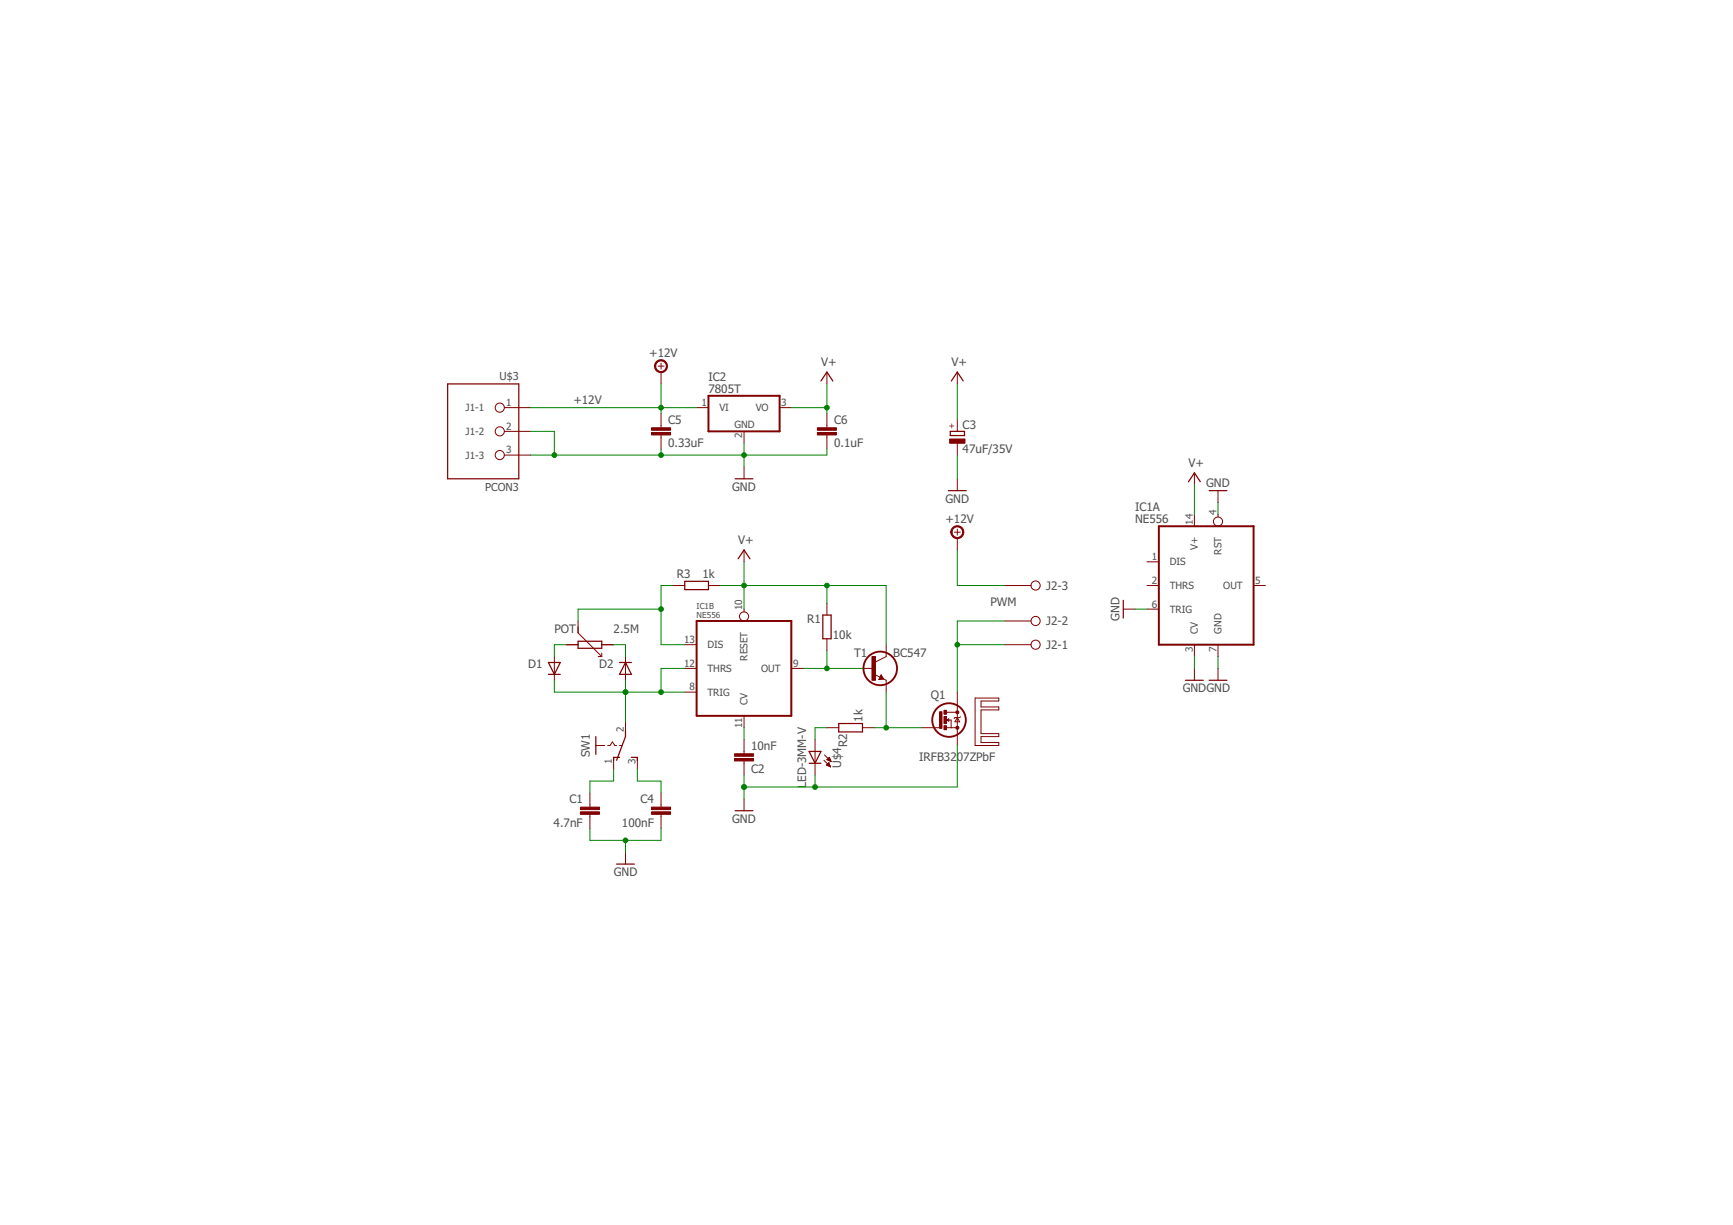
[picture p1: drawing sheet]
<svg xmlns="http://www.w3.org/2000/svg" width="297mm" height="210mm" viewBox="0 0 297 210" stroke-linecap="round" stroke-linejoin="round" font-family="sans-serif">
<g fill="none" stroke="#800000" stroke-width=".21">
<path d="M76.7 65.8h12.2v16.2h-12.2zM140.7 65.3l1-1.5 1 1.5M162.9 73.9h2.4v.7h-2.4zM163.1 65.3l1-1.5 1 1.5M117.4 99.6h4v1.4h-4zM126 82h3.1M126.5 95.8l1-1.6 1 1.6M162.6 84.1h3M203.7 82.5l1-1.5 1 1.5M207.2 84.1h3.1M94 113.5h2l-1 2zM94 115.5h2"/>
<path d="M99.1 109.9h4v1.2h-4zM106.2 113.5h2M107.2 113.5l1 2h-2zM141 105.4h1.5v4.1h-1.5zM151 115.8l-.2 .4h.3l-.1-.2M192.5 102.9v3M203.2 116.6h3M207.2 116.6h3.1M102.1 126.2v3.1M106.2 129.8h-1v.5M107.2 125.2v1l-1.5 4.1M108.2 129.8h1v.5"/>
<path d="M126 138.9h3.1M138.7 128.8h2l-1 2zM138.7 130.8h2M143.8 124h4v1.4h-4zM105.7 148.1h3"/>
</g>
<g fill="none" stroke="#800000" stroke-width=".17">
<path d="M86.4 69.8h4.6M86.4 73.9h4.6M86.4 78h4.6M112.8 62.7h1M113.3 62.2v1M113.3 63.8v2M113.3 70.9v2.4M113.3 74.5v2.5M119.4 69.8h2M127.5 73.9v2M133.6 69.8h2M141.7 63.8v2"/>
<path d="M141.7 70.9v2.4M141.7 74.5v2.5M164.1 63.8v2M164.1 71.9v2M164.1 75.9v2.1M127.5 80v2M127.5 94.2v2.1M163.6 91.2h1M164.1 82v2.1M164.1 90.7v1M164.1 92.2v2M196.6 96.3h2"/>
<path d="M204.7 81v2.1M204.7 88.1v2.1M208.8 84.1v2M208.8 88.1v.5M95 112.5v4.1M97 110.5h2.1M99.1 106.4v2l4 4.1M102.5 112.5h.6M103.1 110.5h2.1M103.1 111.9v.6M107.2 112.5v4.1M115.3 100.3h2.1"/>
<path d="M117.4 110.5h2M117.4 118.6h2M117.4 114.5h2M121.4 100.3h2.1M127.5 104.4v.4M135.6 114.5h2.1M141.7 103.4v2M141.7 109.5v2M147.8 114.5h2.1M150.1 115.7l1.3 .6M151 115.6l.4 .7-.8 .1zM151.4 116.3l.5 .3v2"/>
<path d="M151.9 110.5v2l-2 1M164.1 118.6v9.1M167.1 119.6h4.1v.5h-3.1v1h3.1v.5h-3.1v4.1h3.1v.5h-3.1v1h3.1v.5h-4.1zM172.2 110.5h4.5M172.2 100.3h4.5M172.2 106.4h4.5M192.5 104.4h2.1M196.6 104.4h2M196.6 100.3h2M204.7 110.5v2M204.7 114.5v2.1M208.8 110.5v2"/>
<path d="M208.8 114.5v2.1M214.9 100.3h2M101.1 135.9v2.4M101.1 139.5v2.5M102.1 127.7h1.6M104.2 127.7h.4l.4-.6 .4 .6h.3M105.2 129.8v2M106.2 127.7h.4M107.2 123.7v2M109.2 129.8v2M113.3 135.9v2.4M113.3 139.5v2.5"/>
<path d="M127.5 122.7v2M127.5 126.7v2.5M127.5 130.4v2.4M127.5 136.9v2M139.7 126.7v6.1M141.2 130.3l1.1 1.1M141.3 129.4l1.2 1.1M141.7 131h.5M141.7 124.7h2.1M141.8 131.1h.4M141.8 130.2h.5M141.8 131h.4"/>
<path d="M141.9 130.1h.4M141.9 130.9h.2M141.9 130.2h.4M141.9 130h.3M141.9 130.8h.2M142 131.2h.3M142 129.9h.2M142 130.7l.3 .7M142 130.7l-.4 .4 .7 .3M142 130.7h.1M142.1 130.3h.3M142.1 129.8h.1"/>
<path d="M142.2 129.8l.3 .7M142.2 129.8l-.5 .4 .8 .3M142.2 131.3h.1M142.3 130.4h.1M147.8 124.7h2.1M158 124.7h3.2M162.2 124.7h1.9M162.2 123.4l.4-.2v.4zM162.2 122h1.9M162.7 123.4h.3v1.3M164.1 123l.4 .7h-.8zM164.6 122.8l-.1 .2h-.8l-.2 .1"/>
<path d="M107.2 146v2.1"/>
<circle cx="85.7" cy="69.9" r=".78"/>
<circle cx="85.7" cy="73.9" r=".78"/>
<circle cx="85.7" cy="78" r=".78"/>
<circle cx="208.8" cy="89.4" r=".78"/>
<circle cx="127.5" cy="105.6" r=".78"/>
<circle cx="177.5" cy="106.4" r=".78"/>
<circle cx="177.5" cy="110.5" r=".78"/>
<circle cx="177.5" cy="100.3" r=".78"/>
</g>
<g fill="#800000" stroke="#800000" stroke-width=".17">
<path d="M99.5 139.1h3.2v.4h-3.2z"/>
<path d="M99.5 138.3h3.2v.4h-3.2z"/>
<path d="M125.9 129.2h3.3v.4h-3.3z"/>
<path d="M125.9 130h3.3v.4h-3.3z"/>
<path d="M162.8 75.2h2.6v.7h-2.6z"/>
<path d="M161.8 124.4h.4v.6h-.4z"/>
<path d="M161.8 121.7h.4v.7h-.4z"/>
<path d="M161.8 122.8h.4v1.2h-.4z"/>
<path d="M161 122h.5v2.8h-.5z"/>
<path d="M149.5 112.5h.6v4.1h-.6z"/>
<path d="M111.7 74.1h3.2v.4h-3.2z"/>
<path d="M111.7 73.3h3.2v.4h-3.2z"/>
<path d="M140.1 74.1h3.3v.4h-3.3z"/>
<path d="M140.1 73.3h3.3v.4h-3.3z"/>
<path d="M111.7 139.1h3.2v.4h-3.2z"/>
<path d="M111.7 138.3h3.2v.4h-3.2z"/>
</g>
<g fill="#800000" stroke="#800000" stroke-width=".17">
<path d="M163.9 124.5h.4v.4h-.4z" fill-rule="evenodd"/>
<path d="M163.9 121.9h.4v.3h-.4z" fill-rule="evenodd"/>
<path d="M112.6 61.9a1.11 1.11 0 0 1 1.7 .3 1.11 1.11 0 0 1-.8 1.6 1.11 1.11 0 0 1-1.3-1.1h.2a.92 .92 0 0 1 1.4-.7 .92 .92 0 0 1 .1 1.5 .92 .92 0 0 1-1.5-.5v-.3h-.2l.2-.6z" fill-rule="evenodd"/>
<path d="M163.4 90.3a1.12 1.12 0 0 1 1.7 .4 1.12 1.12 0 0 1-.8 1.6 1.12 1.12 0 0 1-1.3-1.1h.2a.91 .91 0 0 1 1.2-.9 .91 .91 0 0 1 .3 1.5 .91 .91 0 0 1-1.5-.4v-.2h-.2v-.3z" fill-rule="evenodd"/>
</g>
<g fill="none" stroke="#800000" stroke-width=".32">
<circle cx="150.9" cy="114.5" r="2.88"/>
<circle cx="162.7" cy="123.4" r="2.88"/>
</g>
<path d="M151 115.8l.3 .5h-.5M162.4 123.4h.1" fill="none" stroke="#800000" stroke-width=".25"/>
<path d="M121.4 67.8h12.2v6.1h-12.2zM198.6 90.2h16.3v20.3h-16.3zM119.4 106.4h16.2v16.3h-16.2z" fill="none" stroke="#800000" stroke-width=".34"/>
<g fill="none" stroke="#008000" stroke-width=".17">
<path d="M91 73.9h4v4.1M91 69.8h28.4M113.3 65.8v5.1M113.3 77v1M127.5 75.9v4.1M135.6 69.8h6.1M141.7 77v1h-50.7M141.7 65.8v5.1M164.1 65.8v6.1M164.1 78v4M127.5 96.3v8.1M164.1 94.2v6.1h8.1"/>
<path d="M204.7 83.1v5M208.8 86.1v2M95 116.6v2h22.4M97 110.5h-2v2M105.2 110.5h2v2M107.2 116.6v7.1M113.3 104.4h-14.2v2M115.3 100.3h-2v10.2h4.1M117.4 114.5h-4.1v4.1M123.5 100.3h28.4v10.2M137.7 114.5h10.1M141.7 100.3v3.1"/>
<path d="M141.7 111.5v3M151.9 118.6v6.1M164.1 110.5h8.1M172.2 106.4h-8.1v12.2M194.6 104.4h2M204.7 112.5v2M208.8 112.5v2M105.2 131.8v2h-4.1v2.1M109.2 131.8v2h4.1v2.1M127.5 124.7v2M127.5 132.8v4.1M139.7 132.8v2.1"/>
<path d="M141.7 124.7h-2v2M149.9 124.7h8.1M164.1 127.7v7.2h-36.6M101.1 142v2h12.2v-2M107.2 144v2"/>
</g>
<g fill="#008000" stroke="#008000" stroke-width=".17">
<circle cx="127.5" cy="134.9" r=".4"/>
<circle cx="139.7" cy="134.9" r=".4"/>
<circle cx="127.5" cy="78" r=".4"/>
<circle cx="113.3" cy="78" r=".4"/>
<circle cx="95" cy="78" r=".4"/>
<circle cx="107.2" cy="144" r=".4"/>
<circle cx="141.7" cy="114.5" r=".4"/>
<circle cx="113.3" cy="104.4" r=".4"/>
<circle cx="164.1" cy="110.5" r=".4"/>
<circle cx="151.9" cy="124.7" r=".4"/>
<circle cx="113.3" cy="118.6" r=".4"/>
<circle cx="107.2" cy="118.6" r=".4"/>
<circle cx="113.3" cy="69.8" r=".4"/>
<circle cx="141.7" cy="69.8" r=".4"/>
<circle cx="127.5" cy="100.3" r=".4"/>
<circle cx="141.7" cy="100.3" r=".4"/>
</g>
<g font-size="2" fill="#505050">
<text x="111.3" y="61.2">+12V</text>
<text x="121.4" y="65.3">IC2</text>
<text x="140.7" y="62.7">V+</text>
<text x="163.1" y="62.7">V+</text>
<text x="98.3" y="69.2">+12V</text>
<text x="121.4" y="67.3">7805T</text>
<text x="114.5" y="76.7">0.33uF</text>
<text x="114.5" y="72.6">C5</text>
<text x="143" y="76.7">0.1uF</text>
<text x="143" y="72.6">C6</text>
<text x="165" y="77.6">47uF/35V</text>
<text x="165" y="73.5">C3</text>
<text x="203.7" y="80">V+</text>
<text x="206.7" y="83.5">GND</text>
<text x="125.5" y="84.1">GND</text>
<text x="162.1" y="86.1">GND</text>
<text x="162.1" y="89.7">+12V</text>
<text x="194.6" y="89.7">NE556</text>
<text x="194.6" y="87.5">IC1A</text>
<text x="126.5" y="93.2">V+</text>
<text x="116" y="99">R3</text>
<text x="120.4" y="99">1k</text>
<text x="179.3" y="101">J2-3</text>
<text x="138.4" y="106.8">R1</text>
<text x="169.8" y="103.8">PWM</text>
<text x="179.3" y="107.1">J2-2</text>
<text x="191.9" y="106.4" transform="rotate(-90 191.9 106.4)">GND</text>
<text x="95" y="108.4">POT</text>
<text x="105.2" y="108.4">2.5M</text>
<text x="142.8" y="109.5">10k</text>
<text x="146.4" y="112.5">T1</text>
<text x="153.1" y="112.5">BC547</text>
<text x="179.3" y="111.2">J2-1</text>
<text x="90.5" y="114.5">D1</text>
<text x="102.7" y="114.5">D2</text>
<text x="159.5" y="119.8">Q1</text>
<text x="202.7" y="118.6">GNDGND</text>
<text x="147.8" y="123.7" transform="rotate(-90 147.8 123.7)">1k</text>
<text x="101.1" y="129.8" transform="rotate(-90 101.1 129.8)">SW1</text>
<text x="128.7" y="128.4">10nF</text>
<text x="144.2" y="131.5" transform="rotate(-90 144.2 131.5)">U$4</text>
<text x="145.2" y="128.1" transform="rotate(-90 145.2 128.1)">R2</text>
<text x="157.6" y="130.4">IRFB3207ZPbF</text>
<text x="97.6" y="137.6">C1</text>
<text x="109.8" y="137.6">C4</text>
<text x="128.7" y="132.5">C2</text>
<text x="138.2" y="135" transform="rotate(-90 138.2 135)">LED-3MM-V</text>
<text x="94.9" y="141.7">4.7nF</text>
<text x="106.6" y="141.7">100nF</text>
<text x="125.5" y="140.9">GND</text>
<text x="105.2" y="150.1">GND</text>
</g>
<g font-size="1.9" fill="#505050">
<text x="85.6" y="65.1">U$3</text>
<text x="83.1" y="84.1">PCON3</text>
</g>
<g font-size="1.7" fill="#505050">
<text x="79.8" y="70.5">J1-1</text>
<text x="86.7" y="69.6">1</text>
<text x="120.2" y="69.6">1</text>
<text x="123.3" y="70.5">VI</text>
<text x="129.5" y="70.5">VO</text>
<text x="133.9" y="69.6">3</text>
<text x="79.8" y="74.5">J1-2</text>
<text x="86.7" y="73.6">2</text>
<text x="86.7" y="77.7">3</text>
<text x="125.9" y="73.3">GND</text>
<text x="127.2" y="75.1" transform="rotate(-90 127.2 75.1)">2</text>
<text x="79.8" y="78.6">J1-3</text>
<text x="204.4" y="89.9" transform="rotate(-90 204.4 89.9)">14</text>
<text x="208.5" y="88.3" transform="rotate(-90 208.5 88.3)">4</text>
<text x="197.4" y="96">1</text>
<text x="205.3" y="94.3" transform="rotate(-90 205.3 94.3)">V+</text>
<text x="209.4" y="95" transform="rotate(-90 209.4 95)">RST</text>
<text x="197.4" y="100">2</text>
<text x="200.5" y="100.9">THRS</text>
<text x="200.5" y="96.9">DIS</text>
<text x="209.7" y="100.9">OUT</text>
<text x="215.2" y="100">5</text>
<text x="127.2" y="104.5" transform="rotate(-90 127.2 104.5)">10</text>
<text x="197.4" y="104.1">6</text>
<text x="200.5" y="105">TRIG</text>
<text x="117.2" y="110.2">13</text>
<text x="121.3" y="111.1">DIS</text>
<text x="128.1" y="113.2" transform="rotate(-90 128.1 113.2)">RESET</text>
<text x="204.4" y="111.7" transform="rotate(-90 204.4 111.7)">3</text>
<text x="205.3" y="108.6" transform="rotate(-90 205.3 108.6)">CV</text>
<text x="208.5" y="111.7" transform="rotate(-90 208.5 111.7)">7</text>
<text x="209.4" y="108.6" transform="rotate(-90 209.4 108.6)">GND</text>
<text x="117.2" y="114.3">12</text>
<text x="118.2" y="118.3">8</text>
<text x="121.3" y="119.2">TRIG</text>
<text x="121.3" y="115.1">THRS</text>
<text x="130.5" y="115.2">OUT</text>
<text x="135.9" y="114.3">9</text>
<text x="106.9" y="125.4" transform="rotate(-90 106.9 125.4)">2</text>
<text x="127.2" y="124.8" transform="rotate(-90 127.2 124.8)">11</text>
<text x="128.1" y="120.8" transform="rotate(-90 128.1 120.8)">CV</text>
<text x="104.9" y="131" transform="rotate(-90 104.9 131)">1</text>
<text x="109" y="131" transform="rotate(-90 109 131)">3</text>
</g>
<text font-size="1.4" fill="#800000" x="163.6" y="73.6" transform="rotate(-90 163.6 73.6)">+</text>
<g font-size="1.4" fill="#505050">
<text x="119.4" y="105.9">NE556</text>
<text x="119.4" y="104.4">IC1B</text>
</g>
</svg>
